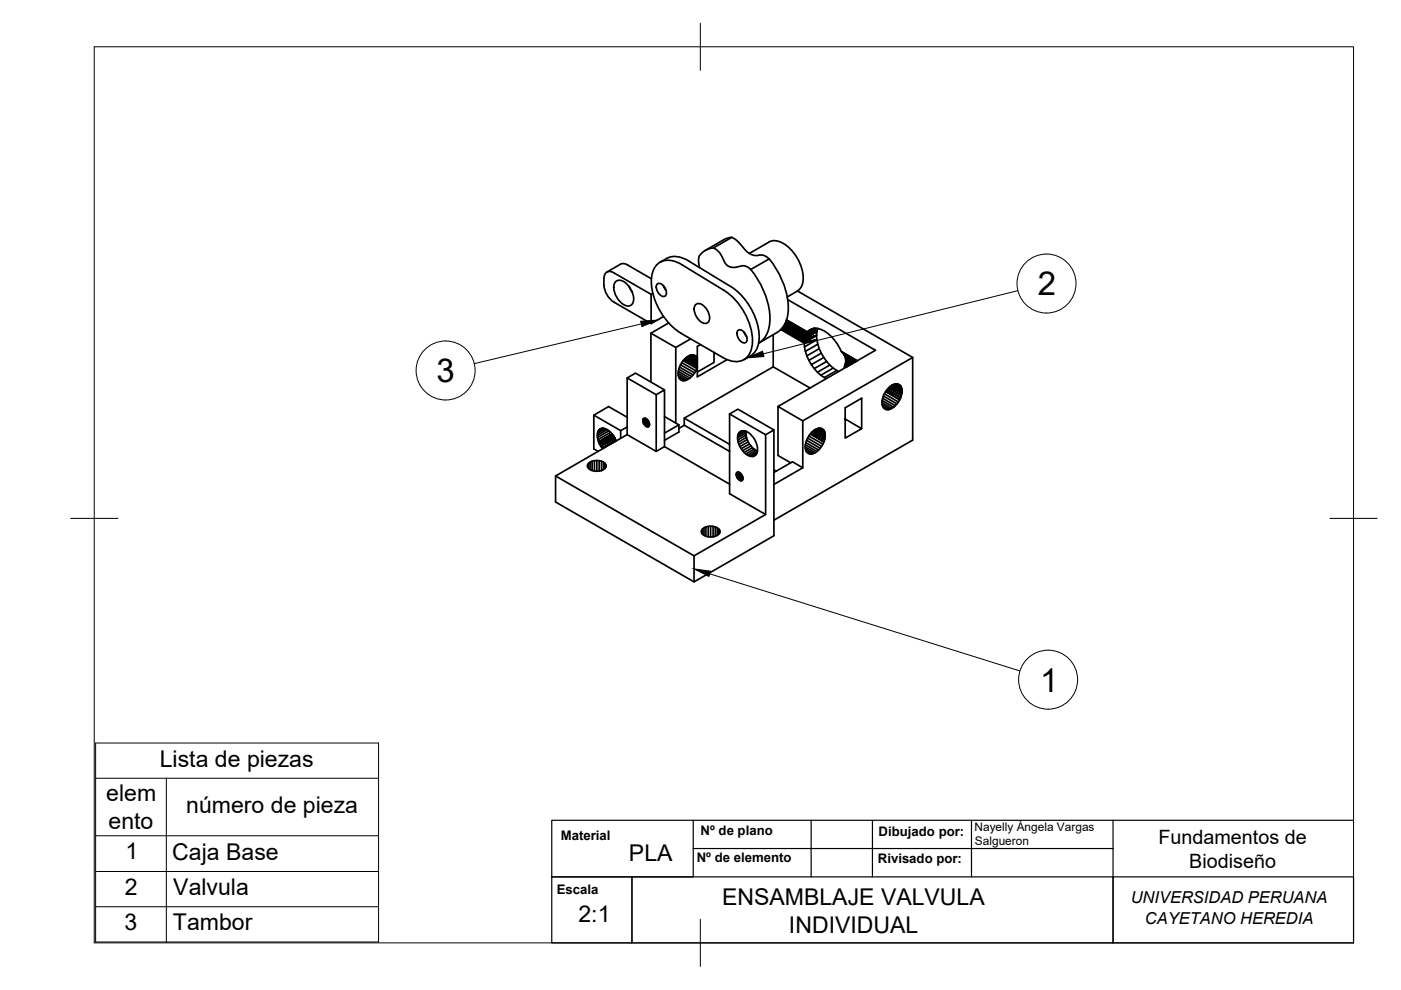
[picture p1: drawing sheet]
<svg xmlns="http://www.w3.org/2000/svg" width="297mm" height="210mm" viewBox="0 0 297 210" stroke-linecap="round" stroke-linejoin="round" font-family="sans-serif">
<!-- layer: Visible -->
<g fill="none" stroke="#000" stroke-width=".36">
<path d="M128.7 57.7l2.9-1.7a1.48 1.48 0 0 1 1.4 .2l5.1 2.9M130.4 59.9a1.47 1.47 0 0 1 2.3 .2 4 4 0 0 1 1.4 4.3 1.47 1.47 0 0 1-2.3-.2 4 4 0 0 1-1.4-4.3zM140 55.6a4.8 4.8 0 0 1 6-.3l8.9 5.4M155.2 50.3l1 .6 2.1 2.4 .8 .5 1 .4 1.6-.1 .7 .3 .7 .5-3.9 2.2-.6-.4-1-.4-2.3 .4-.7-.2-.6-.4-1.4-2.5a1.86 1.86 0 0 0-2.9-.6l-.5 .3a2.64 2.64 0 0 0-.9 3.3v.1M155.2 50.3l-3.9 2.3M155.2 50.3l-1.4 .4-4.3 2.4M158.9 53.7l4.2-2.4a3.7 3.7 0 0 1 4 1.1 8.9 8.9 0 0 1 3.1 7.7l-.6 1.2-.5 .4 24.4 14.1v17.5l-29.4 17M159.2 57.1a16.6 16.6 0 0 1 3.9 12 4.9 4.9 0 0 1-2.3 3.7M163.1 54.9a16.6 16.6 0 0 1 3.9 11.9 5 5 0 0 1-2.2 3.7M133.3 60.6l.8 1.4M138 70.6l5.3 3.1M138 62.4l-7.9-4.6a1.29 1.29 0 0 0-1.4-.1 1.29 1.29 0 0 0-.7 1.3 5 5 0 0 0 2.1 5l7.9 4.6 2.7-1.5"/>
<path d="M138 62.4v6.2M138.4 62.2l-.4 .2M139.3 60.2a1.32 1.32 0 0 1 1.8 1 1.17 1.17 0 0 1-.2 1.7 1.91 1.91 0 0 1-1.6-2.7zM140.6 60.5l.6 1.1M140.8 60.8l-.1 .1M140.9 61v.2M141.8 68.5l-3.8 2.1v10.4M143.8 79.2l2.1 1.2M143.8 78.8l2.5 1.4M143.8 79.6l1.7 1M143.9 78.3l2.7 1.6M143.9 80l1.3 .7"/>
<path d="M144.1 77.8l2.9 1.7M144.3 77.3l3 1.8M144.5 76.9l3 1.7M144.8 76.5l2.9 1.6M144.9 76.4l2.9 1.5M145.1 76.2l2.7 1.7v-.3M145.3 76l2.5 1.4v.2l-2.6-1.5M145.4 75.9l2.4 1.5v-.3M145.6 75.7l2.2 1.2v.2l-2.3-1.3M145.9 75.5l1.9 1.2v.2l-2-1.3M146 75.5l1.8 1.2v-.3M146.3 75.3l1.5 1v.1l-1.6-1"/>
<path d="M146.4 75.3l1.4 1v-.2M146.4 71.9l-3.1 1.8v16M146.5 75.3l1.3 .8v-.1M146.6 75.3l1.2 .6M146.7 75.3l1.1 .6-1-.6M147 75.2l.7 .5M147.4 64.7a1.45 1.45 0 0 1 2.2 .6 2.77 2.77 0 0 1 .6 2.9 1.45 1.45 0 0 1-2.2-.6 2.77 2.77 0 0 1-.6-2.9zM148.5 73.1l-.7 .3v2.5a1.39 1.39 0 0 0-2.3-.1 4 4 0 0 0-1.4 4.5 1.67 1.67 0 0 0 2.5-.4l.7-.8 .5-1.2v2l6.4-3.6M151.4 74.7v2.1l-3.6 2.1M153.5 61.6l-8.9-5.5a4.4 4.4 0 0 0-5.1-.2 6.1 6.1 0 0 0-1.2 5.9 14.2 14.2 0 0 0 6.1 8.9M153.5 61.6a13.3 13.3 0 0 1 6 11.8 3.5 3.5 0 0 1-5.2 2.9l-9.9-5.6M154.9 60.7a13.4 13.4 0 0 1 6 11.7 4.5 4.5 0 0 1-3.2 3.9"/>
<path d="M156.4 70.1a1.32 1.32 0 0 1 1.8 1 1.17 1.17 0 0 1-.2 1.6 1.91 1.91 0 0 1-1.6-2.6zM157.7 70.4l.6 1M163.9 71v6.8l7.8 4.5M163.9 77.8l-18.8 10.9v1.5l-1.2 .6M164.8 70.5l-3.9 2.2M165.6 69.9l4.9 2.8 .1 .8 2.6-1.5M165.7 69.8l4.8 2.8M165.7 69.7l4.9 2.8M165.8 69.6l4.8 2.9M165.9 69.5l4.8 2.8-.1 .2 2.5-1.4-2.6 1.5 .1-.1M166.1 69.2l4.7 2.9-4.8-2.8M166.2 69.1l4.6 2.8 .1-.3 2.2-.5-2.3 .8v.2"/>
<path d="M166.3 68.8l4.6 2.8M166.4 68.7l4.6 2.7-.1 .2 2.3-1.3M166.5 68.6l4.5 2.6M166.6 68.2l4.5 2.7 2.2-1.3-2.2 1.3-.1 .3M166.7 68.1l4.4 2.7v.1l1.7-1.3M166.7 68l4.5 2.6-.1 .2 1.7-1.2M166.8 67.9l4.4 2.6M166.8 67.8l4.4 2.6a2.67 2.67 0 0 1 3.6-.2 9.5 9.5 0 0 1 3.6 4.3l3.4 2M167 63.5l18.6 10.8-20.6 11.9 5.2 3 23.3-13.4M169.1 61.7l-2.2 1.3M170.5 72.6l2.7-.6-2.7 .7zM170.8 72.1l2.3-1-2.4 1.2z"/>
<path d="M170.9 71.6l-4.6-2.6 4.6 2.6M172.3 69.7l-1.1 .7M172.4 69.7l-1.2 .7M172.6 69.6l-1.4 .9M172.6 69.6l-1.4 .9v.1l1.5-1M173.2 70.3l-2.2 1.1v-.2M173.2 70.3l-2.3 1.3M173.3 69.7l-2.3 1.5 2.2-.9M173.4 69.7a8.3 8.3 0 0 0 2.5 7.7l1.9 1.4M173.4 73l-2.6 1.5-.2-1M173.7 73.9l-2.6 1.6-.3-1M174.1 74.9l-2.6 1.5-.4-.9"/>
<path d="M174.7 75.8l-2.7 1.5-.5-.9M175.3 76.6l-2.7 1.6-.6-.9M175.9 77.4l-2.6 1.5-.7-.7M176.7 78l-2.7 1.6-.7-.7M177.4 78.5l-2.6 1.6-.8-.5M178.4 74.5l.1 .2M178.5 74.7h.1M178.5 74.7l3.2 1.8M178.5 74.7l3.2 1.8-3.1-1.8M178.6 74.7l.4 .6M178.9 75.1l2.6 1.5M179 75.3l.1 .3"/>
<path d="M179 75.3l2.4 1.4M179 77.7v.4M179 77.7l.4 .2M179.1 77.6l.4 .2M179.1 77.5l-.1 .2M179.1 75.6l.2 .4M179.1 77.5l.5 .2M179.1 75.6l2.2 1.2M179.2 77.2l.6 .4M179.3 76v.5M179.3 77l.8 .5M179.3 76l1.6 1"/>
<path d="M179.3 76.7l1 .6M179.3 76.5l-.2 1M179.3 76.5l1.2 .7M180.8 77.1l-1.5-.9 1.4 .9M124.6 98.5v.6M124.8 98.2a2.69 2.69 0 0 1 3.6 .3 1.22 1.22 0 0 1-1.4 1.4h-.5a1.79 1.79 0 0 1-2-1.1zM124.8 98.2v1.1M125.1 98v1.6M125.5 97.8v2M125.9 88l5.7 3.3 1.4-.8M126 97.7v2.2M126.5 97.6v2.3"/>
<path d="M126.7 92.8l.1 .4M127 97.7v2.2M127.1 91a2.12 2.12 0 0 1 2.7 1l.6 .9M127.4 90.9l-.5 .4M127.5 97.8v2M127.7 90.8l-.8 .5 .8-.5-.8 .5-.1 .3M127.9 90.8l-1.1 .8 1.2-.8M127.9 98v1.6M128 90.8l-1.2 .8M128.2 98.2v1.1M128.4 90.9l-1.7 1 .1-.3M128.4 98.5v.6"/>
<path d="M128.8 91.1l-2.2 1.2 .1-.4M129.1 91.3l-2.4 1.5-.1-.5M129.5 91.7l-2.7 1.5 .1 .5M129.8 92l-2.9 1.7M130 92.3l-2.9 1.9-.2-.5M130 92.3l-2.9 1.9 2.9-1.8M130.1 92.4l-3 1.8 3-1.8M130.1 92.5l-3 1.7 .3 .4 2.9-1.8M130.3 92.8l-2.9 1.8 3-1.7M130.4 92.9l.2 .6M130.4 93l-3 1.6 .3 .5M130.5 93.3l-2.8 1.8 2.9-1.7"/>
<path d="M130.6 93.5l-2.9 1.6 .1 .1M131.6 91.3v1.6M133 88.5l-4-2.3-3.1 1.8v7.2l.9 .5M133 92.2v-12.1l6.1 3.6v12M133 80.1l1.7-1 6.2 3.6M136.4 88.8a1.01 1.01 0 0 1 1.3 1.2 .53 .53 0 0 1-.5 .5 .53 .53 0 0 1-.5-.4l-.4-.6zM136.7 88.7l-.3 .1M136.8 88.7l-.5 .2M136.9 88.7l-.6 .3M137 88.8l-.7 .4M137.1 88.9l-.8 .4M137.2 89l-.9 .5"/>
<path d="M137.4 89.1l-1 .5M137.5 89.2l-1 .6M137.5 89.4l-1 .6M137.6 89.5l-.9 .6M137.6 90.4l-.2 .1M137.7 89.7l-.9 .5M137.7 90.2l-.5 .3M137.7 89.8l-.8 .5M137.7 90.1l-.6 .4M137.7 90l-.7 .4M139.1 83.7l1.8-1v12M140.9 88.3l3 1.8-3 1.7"/>
<path d="M143.9 90.1v1.5l-3 1.8M144.1 80.3l.7 .4M145.1 90.2l9.6 5.5M145.1 88.7l9.6 5.5M154.7 87.8v16.9l7.6 4.4-15.1 8.7-29.4-16.9M154.7 87.8l7.6 4.4v16.9M154.7 87.8l1.7-1 7.7 4.4-1.8 1M156.9 91.5a2.1 2.1 0 0 1 2.7 1.1 3.2 3.2 0 0 1 .5 4 2.12 2.12 0 0 1-2.7-1 3.2 3.2 0 0 1-.5-4.1zM157.4 91.3l-.7 .5M157.8 91.3l-1.3 .8M158.1 91.4l-1.7 1M158.2 92.3v-.5l-1.8 1"/>
<path d="M158.2 91.5v.3M158.3 92.7l-.1-.4-1.8 1M158.4 93.2l-.1-.5-1.8 1M158.6 93.7l-.2-.5-1.7 1M158.9 94.1l-.3-.4-1.7 1M159.2 94.5l-.3-.4-1.8 1M159.5 94.9l-.3-.4-1.8 1.1M159.9 95.2l.4 .3-1.8 1M159.9 95.2l-.4-.3-1.7 1M159.9 95.2l-1.8 1.1M160.3 95.5l.3 .1M160.3 96.3l-.7 .5"/>
<path d="M160.5 96l-1.3 .8M160.6 95.7l-1.7 1M164.1 91.2v22.4l-16.9 9.8-29.4-17v-5.5l15.2-8.7 6.1 3.5 1.8-1 13.8 8M164.1 99.6l.5 .3M165 86.2v10.4l2.6 1.5M170.2 89.2v10l-6.1 3.5M170.2 99.2l-2.2-1.3-3.9 2.3M170.7 94.8l2.1 1.2M170.8 94.3l2.4 1.4M170.8 95.2l1.7 1M170.8 95.5l1.3 .8M170.8 93.8l2.8 1.6"/>
<path d="M171 93.4l2.9 1.6M171 95.8l.8 .5M171.2 92.9l3 1.7M171.5 92.4l3 1.8M171.9 91.9l2.8 1.8-2.9-1.7M172.1 91.6a1.7 1.7 0 0 1 2.6-.4 3.9 3.9 0 0 1-2.9 5.1 1.64 1.64 0 0 1-1-2.5l.7-1.4zM172.1 91.6l2.7 1.6-2.8-1.5M172.3 91.5l2.5 1.7-2.6-1.6M172.6 91.3l2.3 1.4-2.4-1.4M172.6 91.2l2.3 1.5M172.9 91.1l2.1 1.2-2.2-1.2M173.2 90.9l1.7 1-1.8-1"/>
<path d="M173.3 90.9l1.6 1M173.5 90.8l1.3 .7M173.9 90.8l.8 .4-.8-.4M174.8 80.1l.4 .2M179.2 88.9l3.5 2-3.5 2v-6.4l3.5-2.1v6.5M187 85.4l2.1 1.2 .4-.3M187 84.9l2.5 1.4 .3-.3M187 85.8l1.7 1 .4-.2M187 84.9v.9M187 85.8l.1 .3M187.1 84.4l2.7 1.6 .4-.4M187.1 86.1l1.3 .8 .3-.1"/>
<path d="M187.1 86.1a1.03 1.03 0 0 0 1 .8M187.1 84.4l-.1 .5M187.3 84l2.9 1.6 .3-.4M187.3 86.4l.8 .5h.3M187.7 83.1l3.1 1.7-.3 .4-3-1.7M188 82.7l3 1.6-2.9-1.7 2.9 1.7-.2 .5-2.9-1.9M188.1 82.6l2.9 1.7 .1-.5-2.7-1.5 2.7 1.5M188.7 82l2.5 1.3-.1 .5-2.7-1.6M188.7 81.9l2.5 1.4M188.8 81.9l2.4 1.4v-.4M189.1 81.7l2.1 1.2M189.5 81.5l1.7 1-1.7-1"/>
<path d="M189.8 81.4l1.3 .7M190.2 81.4l.8 .4M191 81.8l.1 .3-1.2-.7 1.2 .7M191 81.8a1.68 1.68 0 0 0-2.6 .4l-.7 .9-.6 1.3M191.1 82.1l.1 .8M147.2 117.8v5.6M148.8 112.4v.6M148.9 112.1a2.72 2.72 0 0 1 3.7 .3 1.27 1.27 0 0 1-1.4 1.4 2.09 2.09 0 0 1-2.5-1.1zM148.9 112.1v1.2M149.3 111.9v1.6M149.7 111.7v2M150.2 111.6v2.2"/>
<path d="M150.7 111.6v2.2M151.2 111.6v2.2M151.7 111.7v2M152.1 111.9v1.6M152.4 112.1v1.2M152.6 112.4v.6M156.3 100.2a1.11 1.11 0 0 1 1 .5 1.11 1.11 0 0 1 0 1.2 1.21 1.21 0 0 1-1-1.7zM156.4 100.1l-.2 .2M156.6 100.1l-.5 .2M156.7 100.1l-.6 .4M156.8 100.2l-.7 .4M156.9 100.3l-.8 .4"/>
<path d="M157.1 100.4l-1 .5M157.2 100.5l-1 .6M157.3 100.7l-1 .5M157.4 100.8l-1 .6M157.4 101l-1 .5M157.4 101.8l-.2 .1M157.5 101.1l-.9 .5M157.5 101.7l-.4 .2M157.5 101.3l-.8 .4M157.5 101.6l-.6 .3M157.5 101.4l-.7 .4"/>
</g>
<!-- layer: BORDER -->
<path d="M20 9.9h267v190h-267zM148.5 4.9v10M15 109.9h10M282 109.9h10M148.5 194.9v10" fill="none" stroke="#000" stroke-width=".21"/>
<path d="M117 173.9h30v12h-30zM147 179.9h89M147 173.9h38M172 173.9v12M206 173.9v12M236 173.9v12M287 173.9h-102v12M117 185.9h17v14h-17zM134 185.9h102v14h-102zM236 185.9h51v14h-51z" fill="none" stroke="#000" stroke-width=".25"/>
<!-- layer: Parts Lists -->
<path d="M20.3 157.5h60v42.2h-60zM20.3 165h60M20.3 177.2h60M35.3 165v34.7M20.3 184.8h60M20.3 192.2h60" fill="none" stroke="#000" stroke-width=".21"/>
<!-- layer: Balloons -->
<g fill="none" stroke="#000" stroke-width=".21">
<path d="M136 68.7l-35.5 8.4M215.8 61.6l-54 13.4M150.5 121.7l65.7 20.6"/>
<circle cx="94.5" cy="78.6" r="6.3"/>
<circle cx="221.9" cy="60.1" r="6.3"/>
<circle cx="222.2" cy="144.1" r="6.3"/>
</g>
<path d="M135.8 68.1l3.6-.2-3.3 1.4zM158.4 75.9l3.3-1.4 .3 1.1zM147.2 120.6l3.5 .5-.4 1.1z" fill="#000" stroke="#000" stroke-width=".21"/>
<g font-size="7">
<text x="220" y="62.6">2</text>
<text x="92.5" y="81">3</text>
<text x="220.5" y="146.6">1</text>
</g>
<g font-size="4.9">
<text x="33.9" y="162.5">Lista de piezas</text>
<text x="22.5" y="169.9">elem</text>
<text x="39.5" y="172.4">número de pieza</text>
<text x="23" y="175.7">ento</text>
<text x="26.6" y="182.1">1</text>
<text x="36.5" y="182.3">Caja Base</text>
<text x="133.3" y="182.5">PLA</text>
<text x="26.5" y="189.7">2</text>
<text x="36.7" y="189.8">Valvula</text>
<text x="153.1" y="191.9">ENSAMBLAJE VALVULA</text>
<text x="26.4" y="197.2">3</text>
<text x="36.7" y="197.2">Tambor</text>
<text x="122.6" y="195.4">2:1</text>
<text x="167.3" y="197.7">INDIVIDUAL</text>
</g>
<g font-size="4.2">
<text x="245.6" y="179">Fundamentos de</text>
<text x="252.1" y="184">Biodiseño</text>
</g>
<g font-size="3.5">
<text x="239.7" y="191.4">UNIVERSIDAD PERUANA</text>
<text x="242.8" y="195.9">CAYETANO HEREDIA</text>
</g>
<g font-size="2.8">
<text x="118.9" y="178.2">Material</text>
<text x="148.5" y="177.1">Nº de plano</text>
<text x="186.3" y="177.2">Dibujado por:</text>
<text x="147.7" y="182.8">Nº de elemento</text>
<text x="186.1" y="183.1">Rivisado por:</text>
<text x="118" y="189.6">Escala</text>
</g>
<g font-size="2.5">
<text x="206.6" y="176.2">Nayelly Ángela Vargas</text>
<text x="206.7" y="179.2">Salgueron</text>
</g>
</svg>
